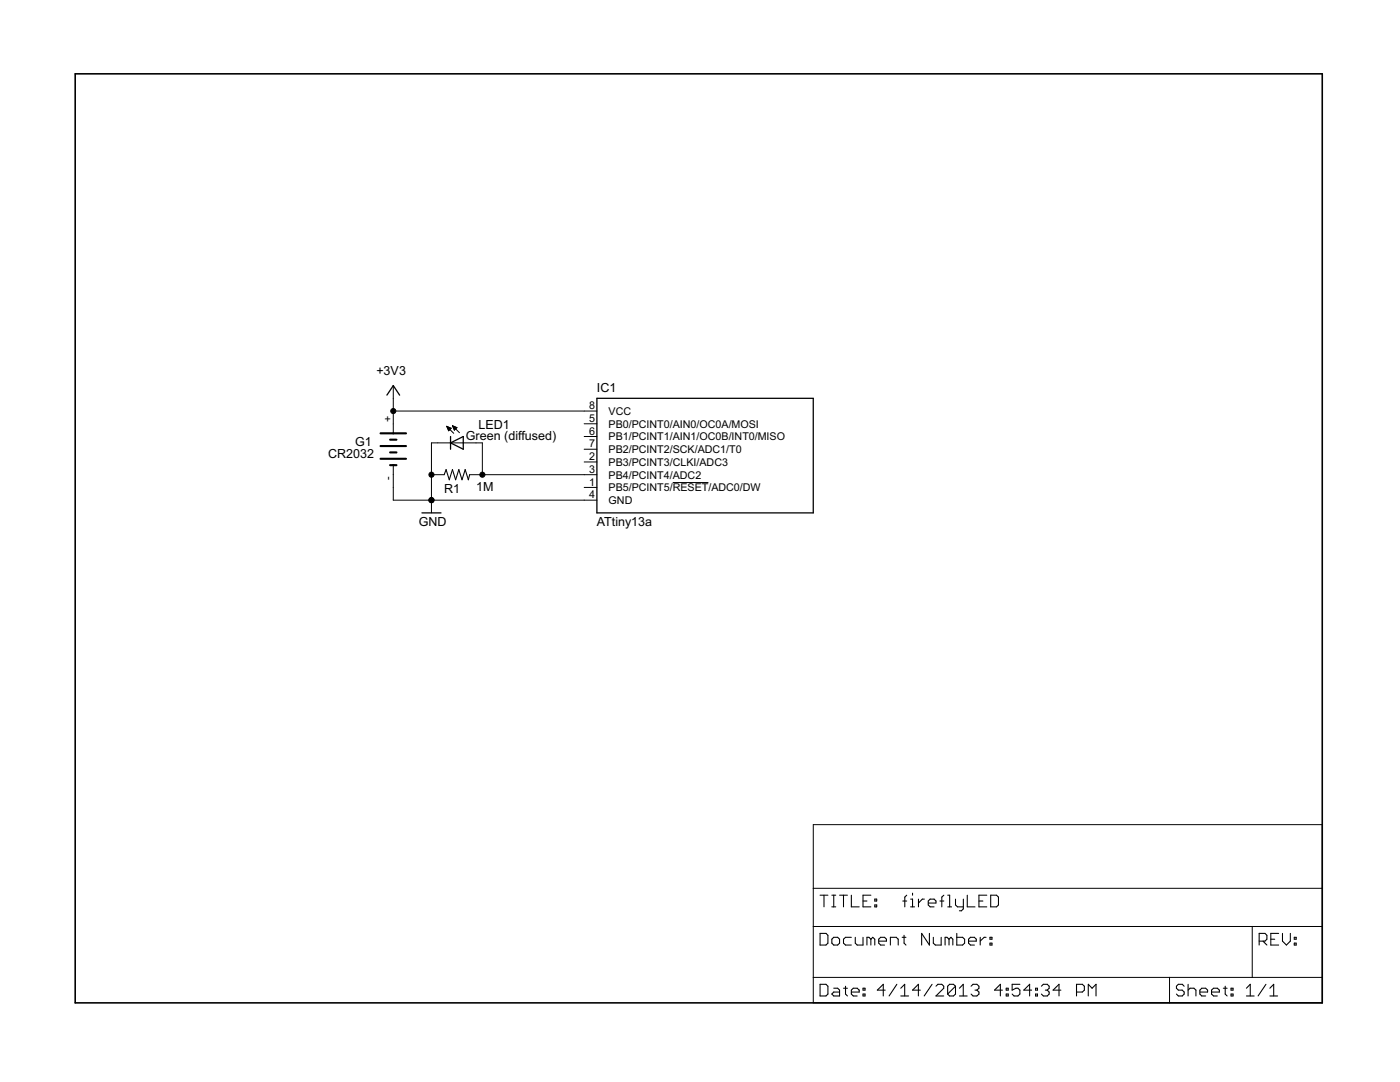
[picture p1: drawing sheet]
<svg xmlns="http://www.w3.org/2000/svg" width="279mm" height="216mm" viewBox="0 0 279 216" stroke-linecap="round" stroke-linejoin="round" font-family="sans-serif">
<g fill="#000" stroke="#000" stroke-width=".2">
<path d="M78.5 76.9v2.6zM78.5 82h38.1zM78.5 79.5v2.5zM78.5 97.3v2.5zM78.5 99.8h7.6zM78.5 92.8v1.9zM78.5 84.6v1.9zM78.5 82v2.6zM78.5 94.7v2.6zM86.1 88.4v6.3zM86.1 94.7v5.1zM86.1 99.8h30.5z"/>
<path d="M86.1 94.7h2.5zM86.1 99.8v2.5zM86.1 88.4h1.3zM87.4 88.4h2.5zM89.2 85.1l.8 .3zM89.2 85.2h.3zM89.3 85.3h.4zM89.3 85.4h.7zM89.4 85.6h.5zM89.4 85.7h.4zM89.5 85.8h.2zM89.2 85.1l.3 .9z"/>
<path d="M90 85.4l-.5 .6zM90.3 84.9l.9 .4zM90.4 85.1h.2zM90.4 85.2h.5zM90.5 85.3h.7zM90.5 85.4h.6zM89.2 85.1l1.4 1.4zM90.6 85.6h.4zM90.6 85.7h.2zM90.3 84.9l.4 .9zM91.2 85.3l-.5 .5zM90.3 84.9l1.4 1.4z"/>
<path d="M89.9 88.4h2.6zM95 88.4h1.3zM92.5 88.4h2.5zM96.3 88.4v6.3zM96.3 94.7h20.3zM93.7 94.7h2.6zM116.6 97.3h2.5zM116.6 92.2h2.5zM116.6 94.7h2.5zM116.6 84.6h2.5zM116.6 87.1h2.5zM116.6 89.6h2.5z"/>
<path d="M116.6 82h2.5zM116.6 99.8h2.5zM134.3 96.3h7.1zM162.3 177.2h101.6zM162.3 164.5v12.7zM162.3 164.5h101.6zM263.9 164.5v12.7zM263.9 177.2v7.7zM162.3 195h71.1zM162.3 184.9v10.1zM162.3 177.2v7.7zM233.4 195v5.1z"/>
<path d="M233.4 195h16.5zM249.9 184.9v10.1zM162.3 184.9h87.6zM249.9 195h14zM249.9 184.9h14zM263.9 184.9v10.1zM263.9 195v5.1zM162.3 200.1h71.1zM162.3 195v5.1zM233.4 200.1h30.5z"/>
<circle cx="78.5" cy="82" r=".51"/>
<circle cx="86.1" cy="99.8" r=".51"/>
<circle cx="86.1" cy="94.7" r=".51"/>
<circle cx="96.3" cy="94.7" r=".51"/>
</g>
<path d="M15 14.7v185.4zM15 14.7h248.9zM15 200.1h248.9zM263.9 14.7v185.4z" fill="#000" stroke="#000" stroke-width=".32"/>
<g fill="#000" stroke="#000" stroke-width=".21">
<path d="M89 93.7l-.4 1zM89 93.7l.7 2zM90.3 93.7l-.6 2zM90.3 93.7l.6 2zM91.6 93.7l-.7 2zM91.6 93.7l.6 2zM92.8 93.7l-.6 2zM92.8 93.7l.7 2zM93.7 94.7l-.2 1zM163.7 178.6h1.5zM166 178.6h.8zM167.6 178.6h1.5z"/>
<path d="M169.9 178.6v2.4zM172.2 178.6v2.4zM172.2 179.8h.8zM172.2 178.6h1.6zM174.6 179.4h.4zM174.6 179.4v.4zM175 179.4v.4zM174.6 179.8h.4zM180.2 179.8h.8zM180.6 179l.4-.4zM181.7 179.4h.4zM182.1 179.4v1.6z"/>
<path d="M182.1 178.2v.4zM184.1 179.4h.4zM185.3 179.8l.3-.4zM185.6 179.4h.8zM186.4 179.4l.4 .4zM186.8 179.8v.4zM187.6 179.8h.8zM188 179l.4-.4zM189.1 178.6h.4zM189.5 178.6v2.4zM190.7 179.4v1.2zM192.3 179.4v2z"/>
<path d="M193 178.6v2.4zM195.4 178.6v2.4zM195.4 179.8h.8zM195.4 178.6h1.5zM197.7 178.6v2.4zM197.7 178.6h1.2zM198.9 178.6l.4 .4zM163.7 196.4v2.3zM163.7 198.7h1.1zM163.7 186.2v2.4zM163.7 188.6h1.1zM164.4 178.6v2.4z"/>
<path d="M164.8 198.7l.4-.3zM163.7 196.4h1.1zM164.8 188.6l.4-.4zM163.7 186.2h1.1zM165.2 196.8v1.6zM164.8 196.4l.4 .4zM165.2 186.6v1.6zM164.8 186.2l.4 .4zM166.4 198l-.4 .4zM166 181h.8zM166 187.4v.8zM166 188.2l.4 .4z"/>
<path d="M166.4 197.2h.8zM166 198.4l.4 .3zM166.4 198h1.2zM166.4 178.6v2.4zM166.4 188.6h.8zM166.4 187l-.4 .4zM167.2 197.2l.4 .4zM167.6 188.2l-.4 .4zM166.4 187h.8zM167.6 197.6v1.1zM166.4 198.7h1.2zM167.6 187.4v.8z"/>
<path d="M167.2 187l.4 .4zM168.3 197.2h.8zM168.3 178.6v2.4zM168.3 187.4v.8zM168.3 188.2l.4 .4zM168.7 196.8v1.6zM168.7 198.4l.4 .3zM168.3 187.4l.4-.4zM168.7 188.6h1.2zM169.9 197.6v.8zM169.9 197.6l.4-.4zM169.9 181h1.6z"/>
<path d="M168.7 187h1.2zM169.9 198.4l.4 .3zM170.3 197.2h.8zM170.7 187v1.2zM170.7 188.2l.4 .4zM170.3 198.7h.8zM171.1 197.2l.4 .4zM171.1 188.6h1.1zM171.5 197.6v.4zM169.9 198h1.6zM172.2 197.2h.4zM172.2 197.2v.4z"/>
<path d="M172.2 198.4h.4zM172.2 198.4v.3zM172.2 181h1.6zM172.2 187v1.6zM172.6 197.2v.4zM172.2 197.6h.4zM172.6 198.4v.3zM172.2 198.7h.4zM173 187v1.6zM173 187h.4zM173.4 187l.4 .4zM173.8 187.4v1.2z"/>
<path d="M173.8 187.4l.4-.4zM174.2 187l.4 .4zM174.6 180.6h.4zM174.6 180.6v.4zM174.6 187.4v1.2zM175 180.6v.4zM174.6 181h.4zM175.1 197.6h1.6zM175.4 187.4v.8zM175.4 187.4l.3-.4zM175.4 188.2l.3 .4zM175.7 187h.8z"/>
<path d="M176.3 196.4v2.3zM175.1 197.6l1.2-1.2zM175.7 188.6h.8zM176.5 187l.4 .4zM176.9 187.4v.4zM175.4 187.8h1.5zM179 196.4l-1.6 2.3zM177.7 187v1.6zM177.7 187h1.2zM178.9 187l.4 .4zM179.3 187.4v1.2zM179.8 197.2l.8-.8z"/>
<path d="M179.8 198.7h1.5zM180 187h.8zM180.4 186.6v1.6zM180.4 188.2l.4 .4zM180.6 196.4v2.3zM180.6 179v2zM181.7 181h.8zM182.1 197.6h1.6zM183.3 196.4v2.3zM183.3 196.4l-1.2 1.2zM183.3 179.4v1.6zM184.1 179.4l-.8 .8z"/>
<path d="M183.9 186.2v2.4zM183.9 186.2l1.6 2.4zM186 196.4l-1.6 2.3zM185.3 179.8v.8zM185.5 186.2v2.4zM185.3 180.6l.3 .4zM186.3 187v1.2zM186.3 188.2l.4 .4zM185.6 181h.8zM186.7 188.6h1.1zM186.8 198.7l1.5-1.5zM185.3 180.2h1.5z"/>
<path d="M187.2 196.4l-.4 .4zM187.8 187v1.6zM187.2 196.4h.8zM188 179v2zM186.8 198.7h1.5zM188.3 196.8v.4zM188 196.4l.3 .4zM188.6 187v1.6zM188.6 187h.4zM189 187l.4 .4zM189.1 196.8v1.6zM189.1 196.8l.4-.4z"/>
<path d="M189.1 198.4l1.6-1.6zM189.1 181h.8zM189.4 187.4v1.2zM189.4 187.4l.4-.4zM189.5 196.4h.8zM189.1 198.4l.4 .3zM189.8 187l.4 .4zM190.2 187.4v1.2zM190.3 196.4l.4 .4zM189.5 198.7h.8zM190.7 196.8v1.6zM190.3 198.7l.4-.3z"/>
<path d="M190.7 180.6l.4 .4zM190.9 186.2v2.4zM190.9 188.6h1.2zM191.1 181h1.2zM192.2 196.4l-.7 .8zM191.5 198.7h1.5zM191.5 181.7h.4zM192.1 188.6l.4-.4zM190.9 187h1.2zM192.2 196.4v2.3zM192.3 181.4l-.4 .3zM192.5 187.4v.8z"/>
<path d="M192.1 187l.4 .4zM193 181h1.6zM193.3 187.4v.8zM193.3 187.4l.4-.4zM193.3 188.2l.4 .4zM193.7 187h.8zM193.8 196.8l.4-.4zM194.2 196.4h.8zM193.8 198.4l.4 .3zM193.7 188.6h.8zM194.5 187l.3 .4zM194.8 187.4v.4z"/>
<path d="M193.3 187.8h1.5zM195 196.4l.4 .4zM194.6 197.6h.4zM195 197.6l.4 .4zM194.2 198.7h.8zM195.4 196.8v.4zM195 197.6l.4-.4zM195.4 198v.4zM195 198.7l.4-.3zM195.4 181h1.5zM195.6 187v1.6zM195.6 187.8l.8-.8z"/>
<path d="M196.4 187h.4zM197.6 187h.4zM197.6 187v.4zM197.6 188.2h.4zM197.6 188.2v.4zM197.7 181h1.2zM198 187v.4zM197.6 187.4h.4zM198 188.2v.4zM197.6 188.6h.4zM198.5 197.6h1.5zM198.9 181l.4-.4z"/>
<path d="M199.3 179v1.6zM199.6 196.4v2.3zM199.6 196.4l-1.1 1.2zM200.8 197.2h.4zM200.8 197.2v.4zM200.8 198.4h.4zM200.8 198.4v.3zM201.2 197.2v.4zM200.8 197.6h.4zM201.2 198.4v.3zM200.8 198.7h.4zM202 196.4v1.2z"/>
<path d="M202 197.6l.8-.4zM202 198.4l.4 .3zM202.8 197.2h.4zM203.2 197.2l.3 .4zM202.4 198.7h.8zM202 196.4h1.5zM203.5 197.6v.8zM203.5 198.4l-.3 .3zM204.3 197.6h1.6zM205.5 196.4v2.3zM205.5 196.4l-1.2 1.2zM206.7 197.2h.4z"/>
<path d="M206.7 197.2v.4zM206.7 198.4h.4zM206.7 198.4v.3zM207.1 197.2v.4zM206.7 197.6h.4zM207.1 198.4v.3zM206.7 198.7h.4zM207.8 196.8l.4-.4zM208.2 196.4h.8zM207.8 198.4l.4 .3zM209 196.4l.4 .4zM208.6 197.6h.4z"/>
<path d="M209 197.6l.4 .4zM208.2 198.7h.8zM209.4 196.8v.4zM209.4 197.2l-.4 .4zM209.4 198v.4zM209.4 198.4l-.4 .3zM210.2 197.6h1.5zM211.3 196.4v2.3zM210.2 197.6l1.1-1.2zM214.8 196.4v2.3zM214.8 196.4h1.2zM216 196.4l.4 .4z"/>
<path d="M214.8 198h1.2zM216.4 196.8v.8zM216 198l.4-.4zM217.2 196.4v2.3zM217.2 196.4l.8 .8zM218 197.2l.7-.8zM218.7 196.4v2.3zM234.8 196.8v.4zM234.8 197.2l.4 .4zM235.2 196.4l-.4 .4zM235.2 197.6h.7zM234.8 198.4l.4 .3z"/>
<path d="M235.2 196.4h.7zM235.9 197.6l.4 .4zM235.2 198.7h.7zM235.9 196.4l.4 .4zM236.3 198v.4zM236.3 198.4l-.4 .3zM237.1 196.4v2.3zM237.1 197.6l.4-.4zM237.5 197.2h.8zM238.3 197.2l.4 .4zM238.7 197.6v1.1zM239.5 197.6v.8z"/>
<path d="M239.5 197.6l.3-.4zM239.5 198.4l.3 .3zM239.8 197.2h.8zM239.8 198.7h.8zM240.6 197.2l.4 .4zM241 197.6v.4zM239.5 198h1.5zM241.8 197.6v.8zM241.8 197.6l.4-.4zM241.8 198.4l.4 .3zM242.2 197.2h.8zM242.2 198.7h.8z"/>
<path d="M243 197.2l.4 .4zM243.4 197.6v.4zM241.8 198h1.6zM244.1 197.2h.8zM244.5 196.8v1.6zM244.5 198.4l.4 .3zM245.7 197.2h.4zM245.7 197.2v.4zM245.7 198.4h.4zM245.7 198.4v.3zM246.1 197.2v.4zM245.7 197.6h.4z"/>
<path d="M246.1 198.4v.3zM245.7 198.7h.4zM249.5 196.4l-.7 .8zM248.8 198.7h1.5zM249.5 196.4v2.3zM252.6 196.4l-1.5 2.3zM251.3 186.2v2.4zM251.3 186.2h1.2zM252.1 187.8l.7 .8zM252.5 186.2l.3 .4zM251.3 187.8h1.2zM252.8 186.6v.8z"/>
<path d="M252.8 187.4l-.3 .4zM254.2 196.4l-.8 .8zM253.4 198.7h1.6zM253.6 186.2v2.4zM253.6 188.6h1.6zM253.6 187.4h.8zM254.2 196.4v2.3zM253.6 186.2h1.6zM255.9 186.2v1.6zM255.9 187.8l.8 .8zM256.7 188.6l.8-.8zM257.5 186.2v1.6z"/>
<path d="M258.3 187h.4zM258.3 187v.4zM258.3 188.2h.4zM258.3 188.2v.4zM258.7 187v.4zM258.3 187.4h.4zM258.7 188.2v.4zM258.3 188.6h.4z"/>
</g>
<g fill="#000" stroke="#000" stroke-width=".25">
<path d="M78.5 76.9l-1.3 1.9zM78.5 76.9l1.3 1.9zM119.1 79.5h43.2zM162.3 79.5v22.8zM89.9 88.4l2.6-1.3zM89.9 88.4v1.2zM89.9 87.1v1.3zM89.9 88.4l2.6 1.2zM92.5 88.4v1.2zM92.5 87.1v1.3zM84.2 102.3h3.8zM119.1 79.5v22.8z"/>
<path d="M119.1 102.3h43.2z"/>
</g>
<path d="M75.9 91.5h5.1zM75.9 86.5h2.6zM75.9 89h5.1zM77.9 92.8h.6zM77.9 87.7h1.2zM77.9 90.3h1.2zM78.5 92.8h.6zM78.5 86.5h2.5z" fill="#000" stroke="#000" stroke-width=".42"/>
<g font-size="2.8">
<text x="75.1" y="74.9">+3V3</text>
<text x="119.1" y="78.2">IC1</text>
<text x="70.9" y="89">G1</text>
<text x="93" y="87.7">Green (diffused)</text>
<text x="95.5" y="85.6">LED1</text>
<text x="65.5" y="91.4">CR2032</text>
<text x="88.7" y="98.3">R1</text>
<text x="95" y="98">1M</text>
<text x="83.6" y="104.9">GND</text>
<text x="119.1" y="104.9">ATtiny13a</text>
</g>
<g font-size="2.4">
<text x="117.6" y="81.7">8</text>
<text x="121.5" y="82.8">VCC</text>
<text x="78.1" y="84.2" transform="rotate(-90 78.1 84.2)">+</text>
<text x="117.6" y="84.2">5</text>
<text x="117.6" y="86.7">6</text>
<text x="117.6" y="89.3">7</text>
<text x="121.5" y="85.3">PB0/PCINT0/AIN0/OC0A/MOSI</text>
<text x="121.5" y="87.9">PB1/PCINT1/AIN1/OC0B/INT0/MISO</text>
<text x="78.1" y="95.8" transform="rotate(-90 78.1 95.8)">-</text>
<text x="117.6" y="91.8">2</text>
<text x="117.6" y="94.4">3</text>
<text x="121.5" y="92.9">PB3/PCINT3/CLKI/ADC3</text>
<text x="121.5" y="95.5">PB4/PCINT4/ADC2</text>
<text x="121.5" y="90.4">PB2/PCINT2/SCK/ADC1/T0</text>
<text x="117.6" y="96.9">1</text>
<text x="117.6" y="99.4">4</text>
<text x="121.5" y="98">PB5/PCINT5/RESET/ADC0/DW</text>
<text x="121.5" y="100.6">GND</text>
</g>
</svg>
